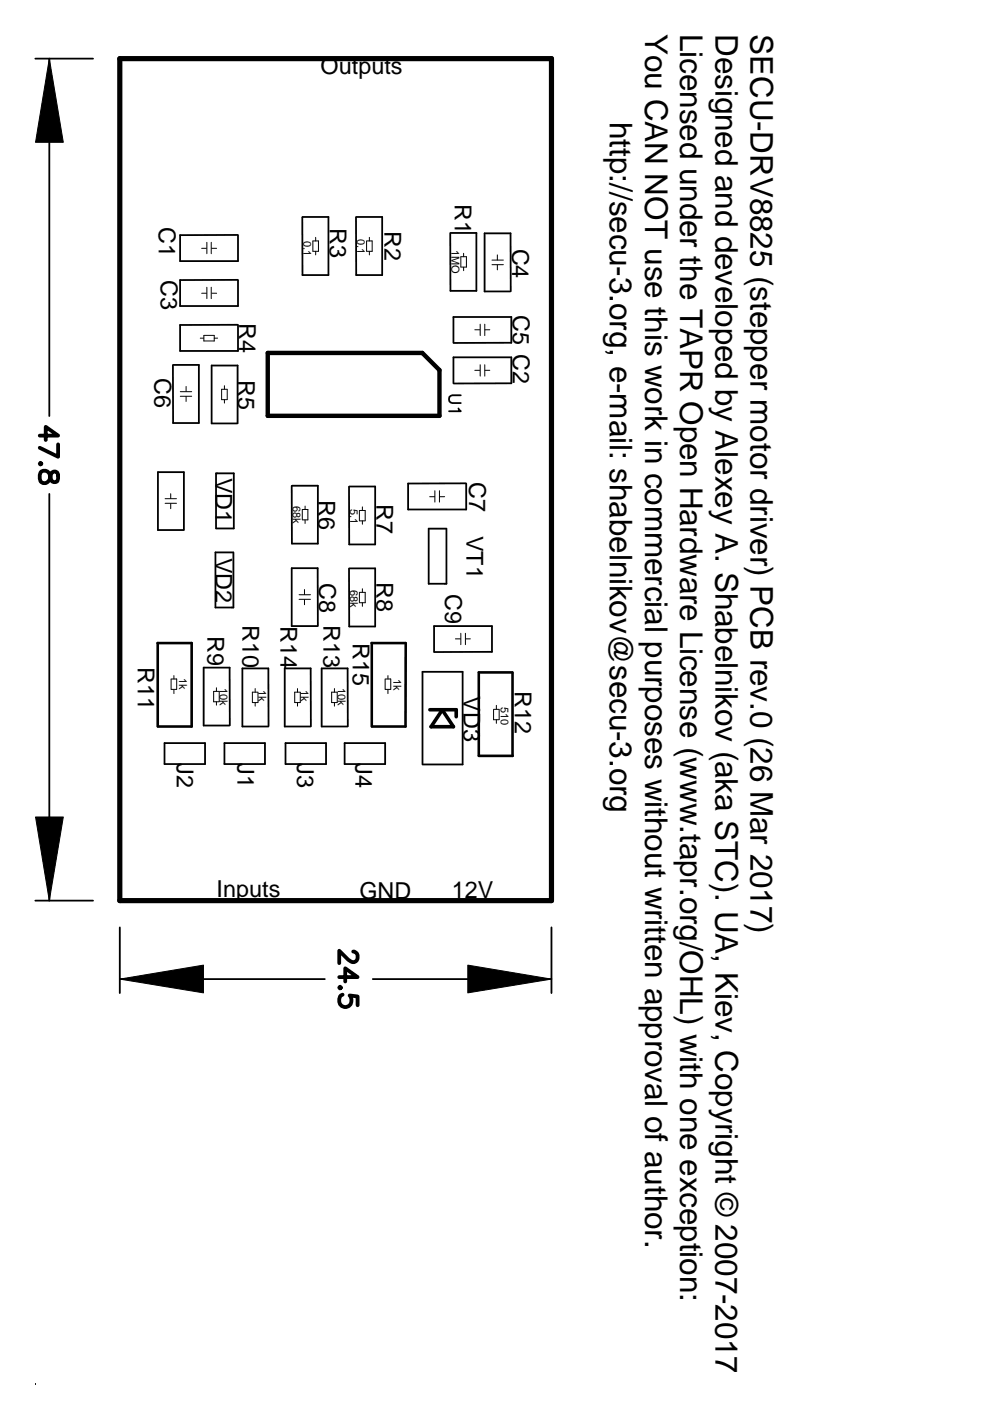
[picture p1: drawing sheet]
<svg xmlns="http://www.w3.org/2000/svg" width="210mm" height="297mm" viewBox="0 0 210 297" stroke-linecap="round" stroke-linejoin="round" font-family="sans-serif">
<path d="M25.4 12.4h91.5v178.6h-91.5z" fill="none" stroke="#000" stroke-width="1.1"/>
<g fill="none" stroke="#000" stroke-width=".38">
<path d="M7.5 12.4h12.2M10.5 12.4v75.8M50.4 49.8l-12.2 .1v5.5h12.3v-5.5M50.4 59.3l-12.2 .1v5.5h12.3v-5.5M64.2 46h5.4v12.3h-5.5v-12.3M75.6 46h5.4v12.3h-5.5v-12.3M95.5 49.4h5.5v12.3h-5.5v-12.3M36.7 77.4h5.5v12.3h-5.5v-12.3M50.4 68.9h-12.2v5.5h12.3v-5.5M96.1 72.6v-5.4h12.3v5.5h-12.2M108.3 61.8l-.1-12.3h-5.5v12.3h5.5M50.4 89.7v-12.2h-5.5v12.3h5.4"/>
<path d="M96.1 81.2v-5.4h12.3v5.5h-12.2M97.2 86.6l.5 .6h-2.5M97.7 83.8h-1.8a.84 .84 0 0 0-.7 .8 .84 .84 0 0 0 .7 .9h1.8M10.5 104.7v86.3M39 112.3v-12.2h-5.5v12.3h5.4M45.8 112v-11.6h3.8v11.6h-3.8M49.4 117.1h-3.7v11.7h3.8v-11.7M61.9 103h5.5v12.3h-5.5l-.1-12.3M74.1 103.2h5.4v12.2h-5.5v-12.2M94.6 112.1h-3.7v11.7h3.8v-11.7M98.8 102.5h-12.3v5.5h12.3v-5.4M67.4 132.7v-12.2h-5.6v12.2h5.5"/>
<path d="M74.1 120.5h5.4v12.3h-5.5v-12.2M92 138.2v-5.5h12.3v5.5h-12.2M34.9 157.6h8.6v4.4h-8.6zM47.6 157.6h8.6v4.4h-8.6zM48.7 153.8v-12.3h-5.5v12.3h5.4M56.9 154v-12.3h-5.5v12.3h5.5M60.5 157.6h8.6v4.4h-8.6zM65.9 154v-12.3h-5.5v12.3h5.4M73.1 157.6h8.6v4.4h-8.6zM73.7 154v-12.3h-5.5v12.3h5.5M89.6 162.1v-19.7h8.5v19.7h-8.4M7.5 191h12.2"/>
<path d="M25.4 196.6v14M116.9 196.6v14M25.4 207.6h43.5M79 207.6h37.9"/>
</g>
<g fill="#000" stroke="#000" stroke-width=".21">
<path d="M10.5 12.4l2.9 17.8h-5.9z" fill-rule="evenodd"/>
<path d="M7.5 173.2h5.9l-2.9 17.8z" fill-rule="evenodd"/>
<path d="M25.4 207.6l17.7-3v5.9z" fill-rule="evenodd"/>
<path d="M99.2 204.6l17.7 3-17.7 2.9z" fill-rule="evenodd"/>
</g>
<path d="M8.4 92.4h3.9l-2.6-1.9v2.8M8.6 98.1l.2 .2-.2 .2-.2-.2zM8.8 100a1.2 1.2 0 0 1 1.8 .9l.2 .8a.81 .81 0 0 0 1.3 .4l.2-.6-.2-1.3a.78 .78 0 0 0-1.3 .3l-.2 .8a1.1 1.1 0 0 1-1 1.1 1.1 1.1 0 0 1-1.2-.9v-.8zM12.3 94.2v2.6l-3.9-1.9M71.9 207.2h3.9l-2.6-1.9v2.8M72.1 209.2l.2 .2-.2 .2-.2-.2zM72.6 210.9a1.36 1.36 0 0 0-.7 1.7 1.36 1.36 0 0 0 1.7 .8 1.36 1.36 0 0 0 .9-1.6l-.4-.7 1.7 .2v1.8M74.9 201.7a1.07 1.07 0 0 1 .9 .8v.7a.95 .95 0 0 1-1.5 .6l-2.4-2.2v2.6" fill="none" stroke="#000" stroke-width=".8"/>
<g fill="none" stroke="#000" stroke-width=".21">
<path d="M42.8 52.6h1M43.9 51.4v2.4M44.8 51.4v2.4M44.9 52.6h1M66.3 51.1h1.2v2.2h-1.2M66.3 51.1v2.1M66.9 50.3v.8M66.9 53.3v.7M77.7 51.1v2.1M77.7 51.1h1.2v2.2h-1.2M78.3 50.3v.8M78.3 53.3v.7"/>
<path d="M97.7 54.4h1.2v2.2h-1.2v-2.1M98.3 53.7v.7M98.3 56.7v.7M104.3 56.1h2.4M104.3 55.1h2.4M105.5 54v1.1M105.5 56.2v1M42.5 71.7h.7M42.8 62.2h1M43.2 71.1v1.2h2.2v-1.2M43.3 71.1h2.1M43.9 60.9v2.4"/>
<path d="M44.8 60.9v2.4M44.9 62.2h1M45.4 71.7h.7M100.7 69.9h1M100.7 78.5h1M101.8 68.7v2.4M101.8 77.3v2.4M102.8 68.7v2.4M102.8 77.3v2.4M102.8 69.9h1M102.8 78.5h1M38.2 83h2.4"/>
<path d="M38.2 84h2.4M39.5 81.9v1.1M39.5 84.1v1M47.6 81.8v.7M47.6 84.7v.8M48.2 82.6v2.1M48.2 82.5h-1.2v2.2h1.2M35 105.7h2.4M35 106.7h2.4M36.2 104.7v1M36.2 106.8v1.1M64.1 108h1.2v2.2h-1.2v-2.1"/>
<path d="M64.7 107.3v.7M64.7 110.2v.8M76.2 108.2h1.2v2.2h-1.2zM76.8 107.5v.7M76.8 110.4v.8M91.1 105.3h1.1M92.2 104v2.5M93.2 104v2.5M93.3 105.3h1M63.4 127.1h2.4M63.4 126.1h2.4M64.6 125v1.1"/>
<path d="M64.6 127.2v1M76.2 125.6v2.1M76.2 125.6h1.2v2.2h-1.2M76.8 124.8v.8M76.8 127.8v.8M96.6 135.5h1M97.7 134.3v2.4M98.7 134.3v2.4M98.7 135.5h1M36.3 144h1.2v2.1l-1.2 .1v-2.2M36.9 143.2v.8M36.9 146.2v.9"/>
<path d="M45.9 145.8v.7M45.9 148.8v.7M46.5 146.6v2.1M46.5 146.6h-1.2v2.2h1.2M54.1 146v.8M54.1 149v.7M54.7 148.9v-2.1h-1.2v2.2h1.2M63.1 146v.8M63.1 149v.7M63.7 148.9v-2.1h-1.2v2.2h1.2M70.9 146v.8M70.9 149v.7"/>
<path d="M71.5 148.9v-2.1h-1.2v2.2h1.2M81.7 144h1.1v2.2l-1.1-.1v-2.1M82.3 143.2v.8M82.3 146.2v.9M104.6 150.5v2.1h1.2M104.6 150.4h1.2M105.2 149.5v.8M105.2 152.6v.8M105.8 150.4v2.2"/>
</g>
<path d="M33.4 136.3h7.2v17.7h-7.1M33.4 136.3v17.7M78.8 136.3h7.2M78.8 136.3v17.7M86 136.3v17.7h-7.1M108.6 142.6h-7.1v17.7h7.2M108.7 142.6v17.7" fill="none" stroke="#000" stroke-width=".55"/>
<path d="M91.1 150.5h5.6v1.5M93.8 150.5l2.3 3.6h-4.7z" fill="none" stroke="#000" stroke-width=".76"/>
<path d="M56.8 74.8h32.7l3.7 3.7v9.7h-36.4z" fill="none" stroke="#000" stroke-width=".93"/>
<path d="M7.5 293.3v.3z" fill="#00f"/>
<g font-size="6.6">
<text x="136.8" y="7.2" transform="rotate(90 136.8 7.2)">You CAN NOT use this work in commercial purposes without written approval of author.</text>
<text x="144.2" y="7.2" transform="rotate(90 144.2 7.2)">Licensed under the TAPR Open Hardware License (www.tapr.org/OHL) with one exception:</text>
<text x="151.7" y="7.2" transform="rotate(90 151.7 7.2)">Designed and developed by Alexey A. Shabelnikov (aka STC). UA, Kiev, Copyright © 2007-2017</text>
<text x="159.1" y="7.2" transform="rotate(90 159.1 7.2)">SECU-DRV8825 (stepper motor driver) PCB rev.0 (26 Mar 2017)</text>
<text x="129.3" y="25.9" transform="rotate(90 129.3 25.9)">http://secu-3.org, e-mail: shabelnikov@secu-3.org</text>
</g>
<g font-size="5">
<text x="68" y="15.8">Outputs</text>
<text x="96.4" y="43.2" transform="rotate(90 96.4 43.2)">R1</text>
<text x="33.7" y="48" transform="rotate(90 33.7 48)">C1</text>
<text x="69.9" y="48.2" transform="rotate(90 69.9 48.2)">R3</text>
<text x="81.5" y="49" transform="rotate(90 81.5 49)">R2</text>
<text x="108.6" y="52.7" transform="rotate(90 108.6 52.7)">C4</text>
<text x="34.1" y="59.4" transform="rotate(90 34.1 59.4)">C3</text>
<text x="50.7" y="68.6" transform="rotate(90 50.7 68.6)">R4</text>
<text x="108.8" y="66.7" transform="rotate(90 108.8 66.7)">C5 C2</text>
<text x="32.8" y="80.2" transform="rotate(90 32.8 80.2)">C6</text>
<text x="50.5" y="80.5" transform="rotate(90 50.5 80.5)">R5</text>
<text x="45.7" y="101.3" transform="rotate(90 45.7 101.3)">VD1</text>
<text x="67.5" y="106.1" transform="rotate(90 67.5 106.1)">R6</text>
<text x="79.8" y="106.9" transform="rotate(90 79.8 106.9)">R7</text>
<text x="99.4" y="102.2" transform="rotate(90 99.4 102.2)">C7</text>
<text x="98.9" y="113.6" transform="rotate(90 98.9 113.6)">VT1</text>
<text x="45.7" y="118.3" transform="rotate(90 45.7 118.3)">VD2</text>
<text x="67.7" y="123.7" transform="rotate(90 67.7 123.7)">C8 R13</text>
<text x="79.8" y="123.3" transform="rotate(90 79.8 123.3)">R8</text>
<text x="94.4" y="125.9" transform="rotate(90 94.4 125.9)">C9</text>
<text x="44" y="134.9" transform="rotate(90 44 134.9)">R9</text>
<text x="51.4" y="132.6" transform="rotate(90 51.4 132.6)">R10</text>
<text x="59.5" y="132.8" transform="rotate(90 59.5 132.8)">R14</text>
<text x="74.8" y="136.3" transform="rotate(90 74.8 136.3)">R15</text>
<text x="29.2" y="141.5" transform="rotate(90 29.2 141.5)">R11</text>
<text x="98.3" y="147.6" transform="rotate(90 98.3 147.6)">VD3</text>
<text x="109.1" y="146.5" transform="rotate(90 109.1 146.5)">R12</text>
<text x="37.5" y="161.7" transform="rotate(90 37.5 161.7)">J2</text>
<text x="50.3" y="161.7" transform="rotate(90 50.3 161.7)">J1</text>
<text x="63" y="161.7" transform="rotate(90 63 161.7)">J3</text>
<text x="75.4" y="161.7" transform="rotate(90 75.4 161.7)">J4</text>
<text x="45.9" y="190.2">Inputs</text>
<text x="76.2" y="190.6">GND</text>
<text x="95.8" y="190.4">12V</text>
</g>
<g font-size="2.3">
<text x="64.3" y="51.1" transform="rotate(90 64.3 51.1)">0.1</text>
<text x="75.7" y="50.7" transform="rotate(90 75.7 50.7)">0.1</text>
<text x="95.7" y="52.9" transform="rotate(90 95.7 52.9)">1MO</text>
<text x="62.1" y="107.3" transform="rotate(90 62.1 107.3)">68k</text>
<text x="74.3" y="107.9" transform="rotate(90 74.3 107.9)">5.1</text>
<text x="74.3" y="125" transform="rotate(90 74.3 125)">68k</text>
<text x="38" y="143.7" transform="rotate(90 38 143.7)">1k</text>
<text x="83.4" y="143.9" transform="rotate(90 83.4 143.9)">1k</text>
<text x="46.6" y="145.8" transform="rotate(90 46.6 145.8)">10k</text>
<text x="54.8" y="146.3" transform="rotate(90 54.8 146.3)">1k</text>
<text x="63.8" y="146.3" transform="rotate(90 63.8 146.3)">1k</text>
<text x="71.6" y="146" transform="rotate(90 71.6 146)">10k</text>
<text x="106.2" y="149.9" transform="rotate(90 106.2 149.9)">510</text>
</g>
</svg>
